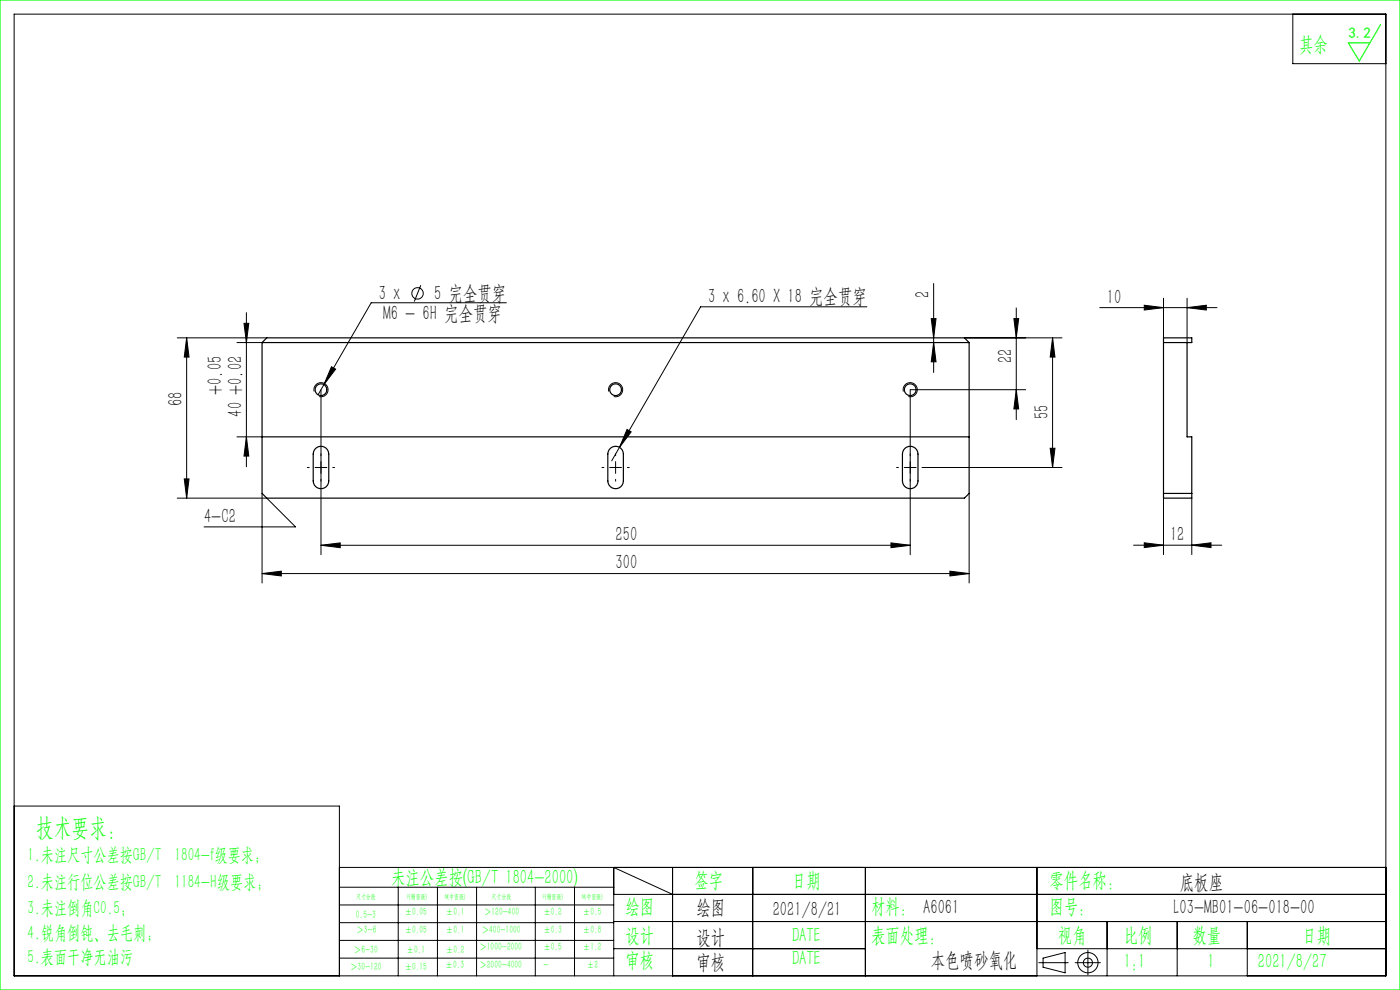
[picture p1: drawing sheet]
<svg xmlns="http://www.w3.org/2000/svg" width="297mm" height="210mm" viewBox="0 0 297 210" stroke-linecap="round" stroke-linejoin="round" font-family="sans-serif">
<g fill="none" stroke="#000" stroke-width=".21">
<path d="M3 3h291v204h-291zM274.3 3v10.5h19.7M37.6 71.7h19M39.6 71.7v34M39.6 71.7l.5 4h-1zM50.3 72.7h5.3M51.8 68.6h1l-.5 4.1zM52.3 66.3v32.7M70.3 77.8l.9 .5-2.5 3.3zM89.3 60.5l-1.4 3.5M107.4 64.2h-28.7l-11.2 19.5M183.9 65.1h-35.3l-18.8 32.6"/>
<path d="M197.6 67.6h1l-.5 4.1zM198.1 72.7l.5 4h-1zM198.1 60.1v18.9M204.6 71.7h20.7M215.1 67.6h1l-.5 4.1zM215.6 65.3v23.7M223.3 71.7l.5 4h-1zM223.3 71.7v27.5M233.3 65.3h24.9M242.7 64.7l4.1 .6-4.1 .5zM246.8 63.3v8.4M251.8 65.3l4.1-.6v1.1z"/>
<path d="M251.8 63.3v9.4M50.3 92.7h5.3M52.3 92.7l.5 4h-1zM66.6 83.1a1.5 1.5 0 0 1 1.4-1.9 1.5 1.5 0 0 1 1.6 1.6 1.5 1.5 0 0 1-1.9 1.3M66.8 99.2h2.5M68.1 82.7v35M129.1 83.1a1.5 1.5 0 0 1 1.4-1.9 1.5 1.5 0 0 1 1.6 1.6 1.5 1.5 0 0 1-1.9 1.3M129.3 99.2h2.5M130.6 97.9v2.5M133 91.1l.9 .5-2.5 3.3zM191.6 83.1a1.5 1.5 0 0 1 1.4-1.9 1.5 1.5 0 0 1 1.6 1.6 1.5 1.5 0 0 1-1.9 1.3M191.8 99.2h2.5"/>
<path d="M196 99.2h29.3M215.6 82.7l.5 4h-1zM217.6 82.7h-24.5v35M222.8 95.1h1l-.5 4.1zM37.6 105.7h19l6.1 6.1h-19.4M39.1 101.6h1l-.5 4.1zM55.6 104.7v19M68.1 115.7l4.1-.5v1zM68.1 115.7h125M189 115.2l4.1 .5-4.1 .5zM205.6 104.7v19M240.5 115.6h18.7"/>
<path d="M242.7 115.1l4.1 .5-4.1 .6zM246.8 105.7v11.9M252.8 115.6l4.1-.5v1.1zM252.8 105.7v11.9M55.6 121.7l4.1-.5v1zM55.6 121.7h150M201.5 121.2l4.1 .5-4.1 .5zM3 171h69v36M72 184h222M72 188.2h58.2M72 192h58.2M72 195.7h58.2"/>
<path d="M72 199.5h58.2M84.5 188.2v18.8M92.8 188.2v18.8M101.1 188.2v18.8M113.6 188.2v18.8M121.9 188.2v18.8M130.2 189.7h163.8M130.2 195.5h163.8M142.7 189.7l-12.5-5.7v23M142.7 184v23M159.7 184v23M183.6 184v23"/>
<path d="M220 184v23M234.9 195.5v11.5M249.7 195.5v11.5M264.6 195.5v11.5M72 203.2h58.2M130.2 201.2h53.4M220 201.2h74M220.4 204.2h6.2M221.3 203.2l4.7-1.1v4.3l-4.7-1.2zM228.1 204.2h5.3M230.8 201.5v5.3"/>
<circle cx="88.6" cy="62.2" r="1.21"/>
<circle cx="230.8" cy="204.2" r="2.15"/>
<circle cx="230.8" cy="204.2" r=".96"/>
</g>
<path d="M0 0h297v210h-297zM292.9 5.2l-4.5 7.7-2.4-3.8h4.6" fill="none" stroke="#0f0" stroke-width=".25"/>
<path d="M65.6 99.2h-.4M68.1 96.7v-.4M70.6 99.2h.4M128.1 99.2h-.4M130.6 96.7v-.4M133.1 99.2h.4M190.6 99.2h-.4M193.1 96.7v-.4M195.6 99.2h.4M68.1 101.7v.4M130.6 101.7v.4M193.1 101.7v.4" fill="none" stroke="#000" stroke-width=".21" stroke-dasharray="30.5 1.3 1.3 1.3"/>
<g fill="#000">
<path d="M52.3 92.7l.5 4h-1zM51.8 68.6h1l-.5 4.1zM198.1 72.7l.5 4h-1zM197.6 67.6h1l-.5 4.1z"/>
<path d="M39.1 101.6h1l-.5 4.1zM39.6 71.7l.5 4h-1zM215.6 82.7l.5 4h-1zM215.1 67.6h1l-.5 4.1zM222.8 95.1h1l-.5 4.1zM223.3 71.7l.5 4h-1z"/>
<path d="M68.1 115.7l4.1-.5v1zM189 115.2l4.1 .5-4.1 .5z"/>
<path d="M252.8 115.6l4.1-.5v1.1zM242.7 115.1l4.1 .5-4.1 .6zM251.8 65.3l4.1-.6v1.1zM242.7 64.7l4.1 .6-4.1 .5z"/>
<path d="M55.6 121.7l4.1-.5v1zM201.5 121.2l4.1 .5-4.1 .5zM70.3 77.8l-1.6 3.8 2.5-3.3zM133 91.1l-1.6 3.8 2.5-3.3z"/>
</g>
<g fill="none" stroke="#000" stroke-width=".25">
<path d="M55.6 72.7l1-1h148l1 1M55.6 72.7h150M55.6 72.7v32l1 1h148l1-1v-32M246.8 72.7h6v-1h-6v34h6v-13h-1v-20M55.6 92.7h150M67 95.1a1.65 1.65 0 0 1 1.8-.3 1.65 1.65 0 0 1 .9 1.5v5.7a1.65 1.65 0 0 1-1.6 1.7 1.65 1.65 0 0 1-1.7-1.7v-5.7l.3-.9zM129.5 95.1a1.65 1.65 0 0 1 1.8-.3 1.65 1.65 0 0 1 .9 1.5v5.7a1.65 1.65 0 0 1-1.6 1.7 1.65 1.65 0 0 1-1.7-1.7v-5.7l.3-.9zM192 95.1a1.65 1.65 0 0 1 1.8-.3 1.65 1.65 0 0 1 .9 1.5v5.7a1.65 1.65 0 0 1-1.6 1.7 1.65 1.65 0 0 1-1.7-1.7v-5.7l.3-.9zM246.8 104.7h6"/>
<circle cx="68.1" cy="82.7" r="1.25"/>
<circle cx="130.6" cy="82.7" r="1.25"/>
<circle cx="193.1" cy="82.7" r="1.25"/>
</g>
<text font-size="5.4" fill="#0f0" x="7.7" y="177.2">技术要求：</text>
<g font-size="4.4" fill="#0f0">
<text x="275.6" y="10.8">其余</text>
<text x="83" y="187.5">未注公差按(GB/T 1804-2000)</text>
<text x="147.3" y="188">签字</text>
<text x="168" y="188">日期</text>
<text x="222.6" y="188">零件名称：</text>
<text x="132.7" y="193.6">绘图</text>
<text x="184.8" y="193.6">材料： A6061</text>
<text x="222.6" y="193.6">图号：</text>
<text x="132.7" y="199.8">设计</text>
<text x="168" y="199.8">DATE</text>
<text x="184.8" y="199.8">表面处理：</text>
<text x="224.4" y="199.8">视角</text>
<text x="238.4" y="199.8">比例</text>
<text x="253" y="199.8">数量</text>
<text x="276.3" y="199.8">日期</text>
<text x="132.7" y="205.1">审核</text>
<text x="168" y="204.6">DATE</text>
<text x="238.4" y="205.3">1:1</text>
<text x="256.2" y="205.3">1</text>
<text x="266.9" y="205.3">2021/8/27</text>
</g>
<g font-size="4.4">
<text x="80.3" y="63.5">3 x</text>
<text x="92.1" y="63.5">5 完全贯穿</text>
<text x="150.2" y="64.2">3 x 6.60 X 18 完全贯穿</text>
<text x="197.2" y="63.2" transform="rotate(-90 197.2 63.2)">2</text>
<text x="234.8" y="64.4">10</text>
<text x="81.3" y="67.9">M6 - 6H 完全贯穿</text>
<text x="214.7" y="77" transform="rotate(-90 214.7 77)">22</text>
<text x="47" y="83.8" transform="rotate(-90 47 83.8)">+0.05</text>
<text x="38.7" y="86.1" transform="rotate(-90 38.7 86.1)">68</text>
<text x="51.4" y="88.4" transform="rotate(-90 51.4 88.4)">40 +0.02</text>
<text x="222.4" y="88.9" transform="rotate(-90 222.4 88.9)">55</text>
<text x="43.3" y="110.9">4-C2</text>
<text x="130.6" y="114.8">250</text>
<text x="248.2" y="114.8">12</text>
<text x="130.6" y="120.8">300</text>
<text x="250.3" y="188.6">底板座</text>
<text x="147.8" y="194">绘图</text>
<text x="163.9" y="194.3">2021/8/21</text>
<text x="249" y="194">L03-MB01-06-018-00</text>
<text x="147.8" y="200.2">设计</text>
<text x="147.8" y="205.5">审核</text>
<text x="197.5" y="205">本色喷砂氧化</text>
</g>
<g font-size="4" fill="#0f0">
<text x="5.9" y="182.6">1.未注尺寸公差按GB/T 1804-f级要求；</text>
<text x="5.9" y="188.4">2.未注行位公差按GB/T 1184-H级要求；</text>
<text x="5.9" y="193.9">3.未注倒角C0.5；</text>
<text x="5.9" y="199.2">4.锐角倒钝、去毛刺；</text>
<text x="5.9" y="204.2">5.表面干净无油污</text>
</g>
<text font-size="3.2" fill="#0f0" x="286.1" y="8">3.2</text>
<g font-size="2.3" fill="#0f0">
<text x="75.5" y="194.7">0.5-3</text>
<text x="75.6" y="198">＞3-6</text>
<text x="85.9" y="194.2">±0.05</text>
<text x="85.9" y="198">±0.05</text>
<text x="94.6" y="194.2">±0.1</text>
<text x="94.6" y="198">±0.1</text>
<text x="102.2" y="198">＞400-1000</text>
<text x="102.7" y="194.2">＞120-400</text>
<text x="115.3" y="194.2">±0.2</text>
<text x="115.3" y="198">±0.3</text>
<text x="123.7" y="194.2">±0.5</text>
<text x="123.7" y="198">±0.8</text>
<text x="75.1" y="202.2">＞6-30</text>
<text x="86.3" y="202.2">±0.1</text>
<text x="94.6" y="202.2">±0.2</text>
<text x="101.7" y="201.6">＞1000-2000</text>
<text x="115.3" y="201.6">±0.5</text>
<text x="123.7" y="201.6">±1.2</text>
<text x="74.3" y="205.8">＞30-120</text>
<text x="85.9" y="205.8">±0.15</text>
<text x="94.5" y="205.4">±0.3</text>
<text x="101.7" y="205.4">＞2000-4000</text>
<text x="115.3" y="205.4">-</text>
<text x="124.5" y="205.4">±2</text>
</g>
<g font-size="1.5" fill="#0f0">
<text x="75.5" y="190.6">尺寸分段</text>
<text x="86.4" y="190.6">F(精密级)</text>
<text x="94.4" y="190.6">M(中密级)</text>
<text x="104.3" y="190.6">尺寸分段</text>
<text x="115.2" y="190.6">F(精密级)</text>
<text x="123.5" y="190.6">M(中密级)</text>
</g>
</svg>
